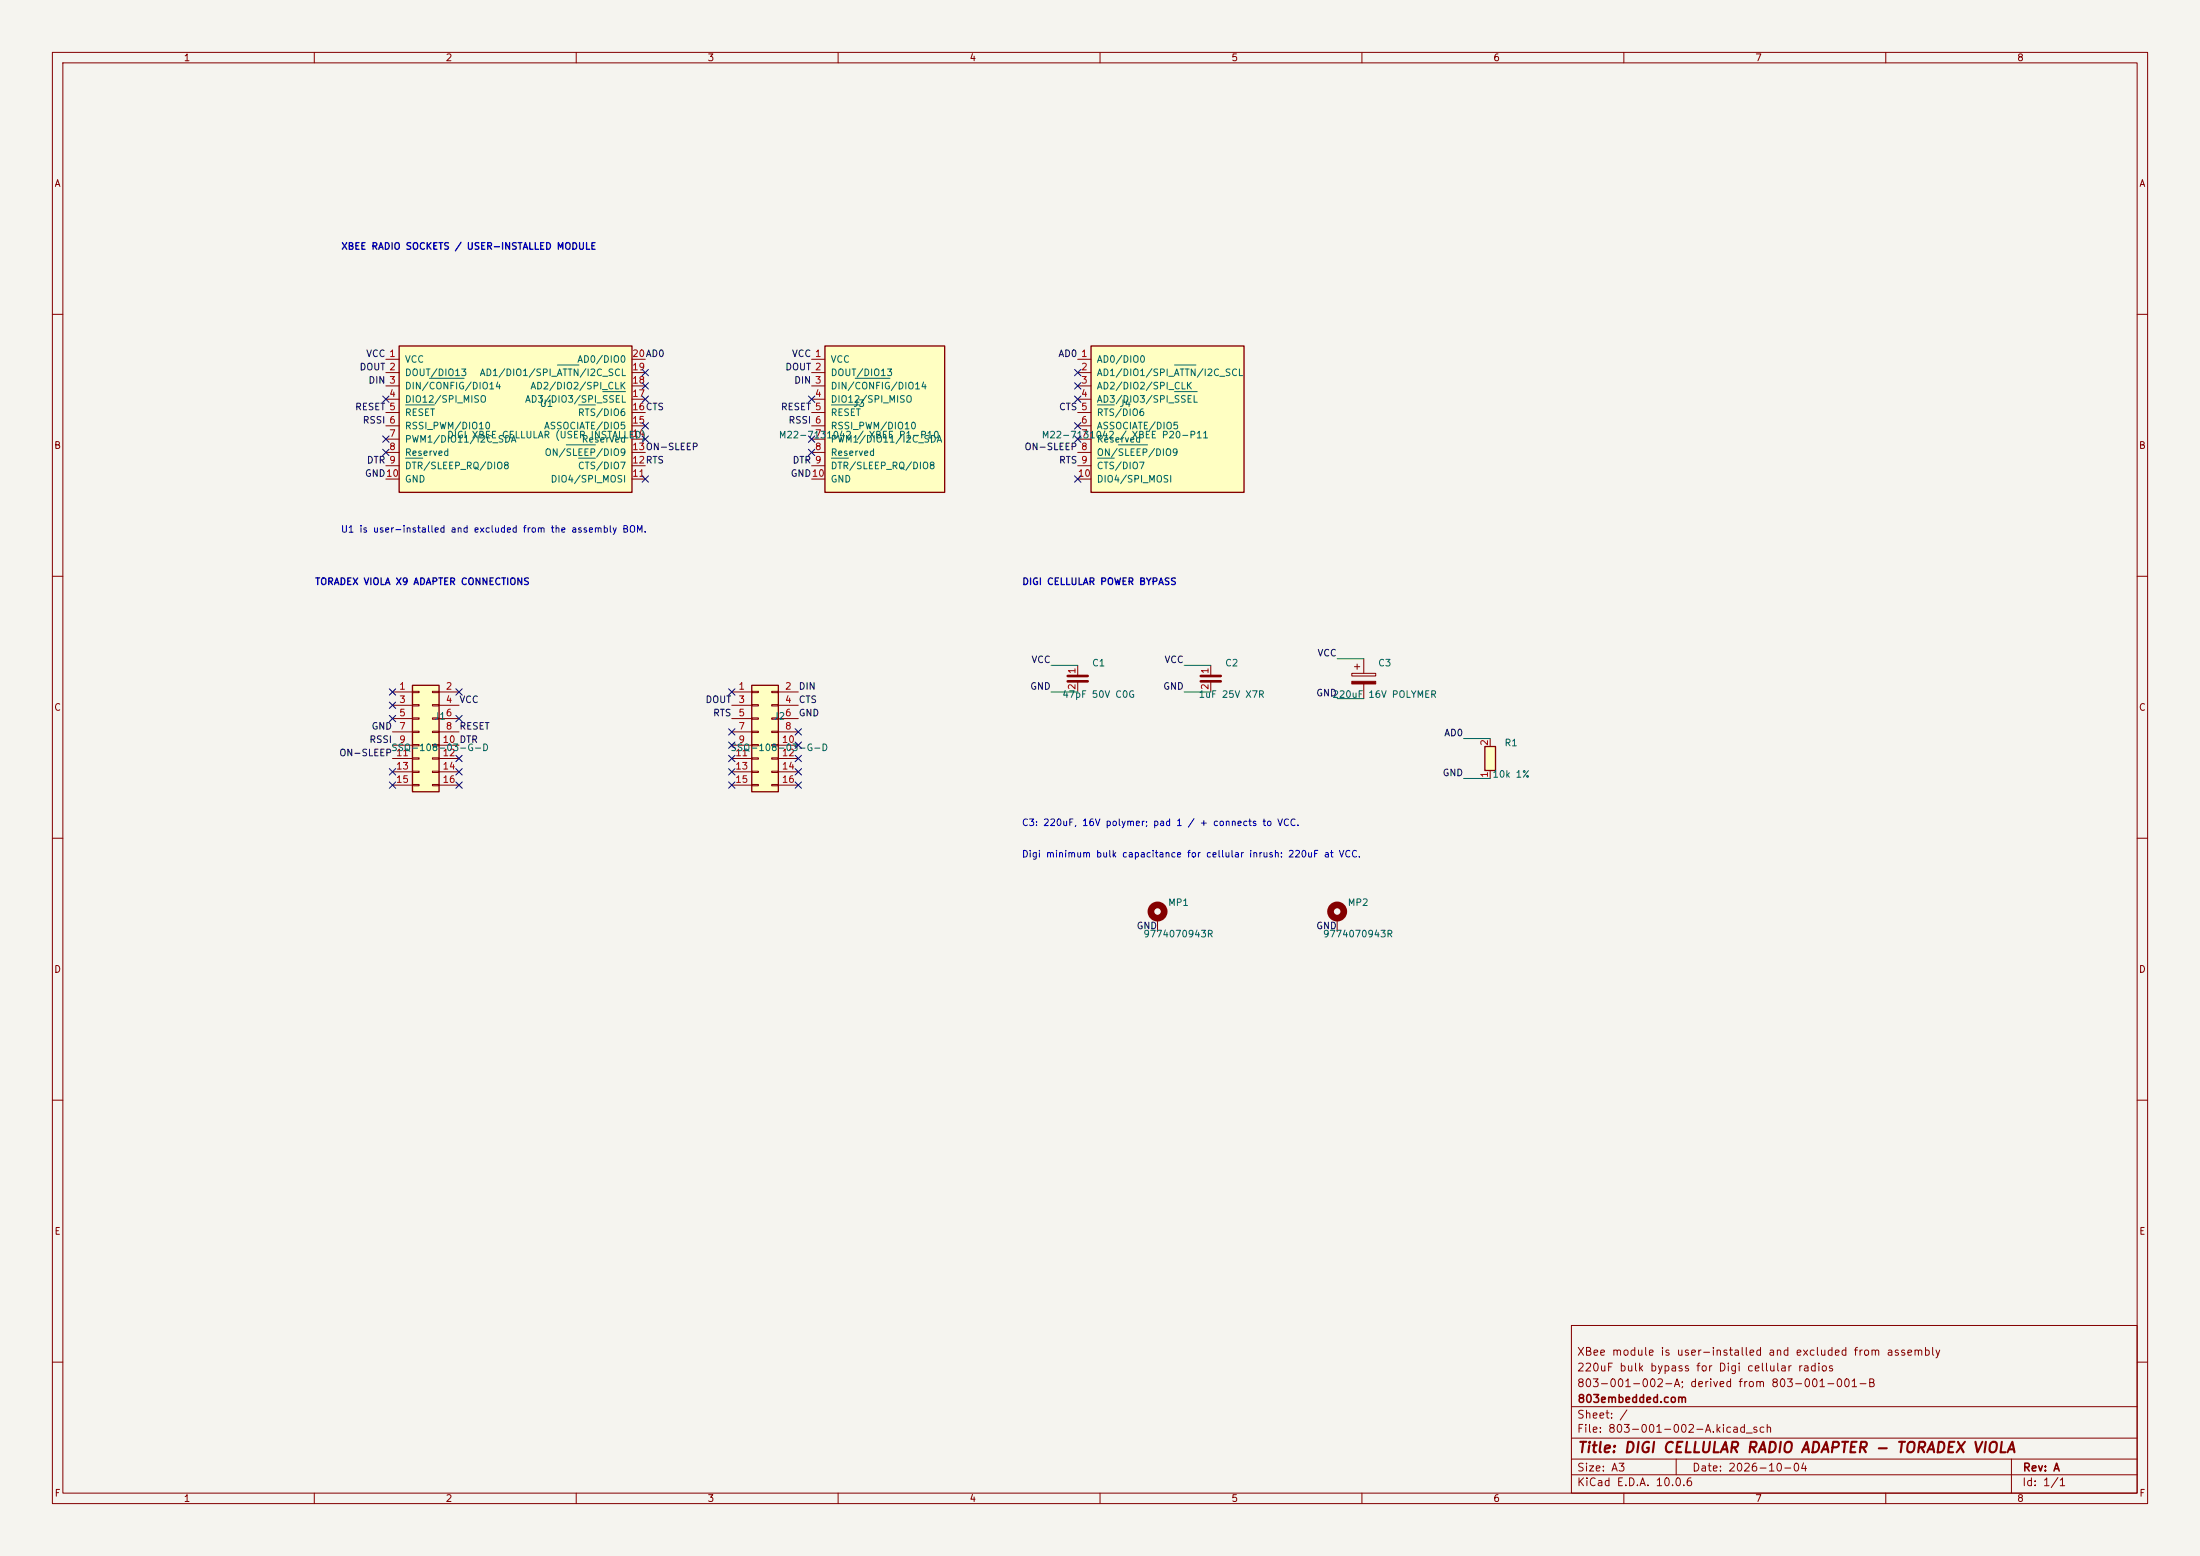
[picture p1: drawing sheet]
(kicad_sch
 (version 20250114)
 (generator "eeschema")
 (generator_version "9.0")
 (paper "A3")
 (title_block
  (title "DIGI CELLULAR RADIO ADAPTER - TORADEX VIOLA")
  (date "2026-10-04")
  (rev "A")
  (company "803embedded.com")
  (comment 1 "803-001-002-A; derived from 803-001-001-B")
  (comment 2 "220uF bulk bypass for Digi cellular radios")
  (comment 3 "XBee module is user-installed and excluded from assembly"))
(lib_symbols
  (symbol "803:C"
   (pin_names
    (offset 1.016)) (exclude_from_sim no) (in_bom yes) (on_board yes)
   (property "Reference" "C" (at 0 0 0) (effects (font (size 1.27 1.27))))
   (property "Value" "C" (at 0 0 0) (effects (font (size 1.27 1.27)) (hide yes)))
   (property "Footprint" "" (at 0 0 0) (effects (font (size 1.27 1.27)) (hide yes)))
   (property "Datasheet" "" (at 0 0 0) (effects (font (size 1.27 1.27)) (hide yes)))
   (property "Description" "" (at 0 0 0) (effects (font (size 1.27 1.27)) (hide yes)))
   (symbol "C_0_1"
    (polyline (pts (xy -1.905 0.508) (xy 1.905 0.508)) (stroke (width 0.508) (type default)) (fill (type none)))
    (polyline (pts (xy -1.905 -0.508) (xy 1.905 -0.508)) (stroke (width 0.508) (type default)) (fill (type none))))
   (symbol "C_1_1"
    (pin passive line (at 0 2.54 270) (length 2.032) (name "" (effects (font (size 1.27 1.27)))) (number "1" (effects (font (size 1.27 1.27)))))
    (pin passive line (at 0 -2.54 90) (length 2.032) (name "" (effects (font (size 1.27 1.27)))) (number "2" (effects (font (size 1.27 1.27))))))
   (embedded_fonts no))
  (symbol "803:CONN_RPI_2X20"
   (pin_names
    (offset 1.016)) (exclude_from_sim no) (in_bom yes) (on_board yes)
   (property "Reference" "J1" (at -3.048 28.448 0) (effects (font (size 1.27 1.27))))
   (property "Value" "RPi 40-pin GPIO" (at -3.81 -29.464 0) (effects (font (size 1.27 1.27))))
   (property "Footprint" "803:RPI_GPIO_2x20" (at 0 0 0) (effects (font (size 1.27 1.27)) (hide yes)))
   (property "Datasheet" "" (at 0 0 0) (effects (font (size 1.27 1.27)) (hide yes)))
   (property "Description" "" (at 0 0 0) (effects (font (size 1.27 1.27))))
   (symbol "CONN_RPI_2X20_0_1"
    (rectangle (start -15.24 26.67) (end 7.62 -26.67) (stroke (width 0.254) (type default)) (fill (type background))))
   (symbol "CONN_RPI_2X20_1_1"
    (pin passive line (at -17.78 24.13 0) (length 2.54) (name "3V3" (effects (font (size 1.27 1.27)))) (number "1" (effects (font (size 1.27 1.27)))))
    (pin passive line (at -17.78 21.59 0) (length 2.54) (name "SDA1" (effects (font (size 1.27 1.27)))) (number "3" (effects (font (size 1.27 1.27)))))
    (pin passive line (at -17.78 19.05 0) (length 2.54) (name "SCL1" (effects (font (size 1.27 1.27)))) (number "5" (effects (font (size 1.27 1.27)))))
    (pin passive line (at -17.78 16.51 0) (length 2.54) (name "GPIO4" (effects (font (size 1.27 1.27)))) (number "7" (effects (font (size 1.27 1.27)))))
    (pin passive line (at -17.78 13.97 0) (length 2.54) (name "GND" (effects (font (size 1.27 1.27)))) (number "9" (effects (font (size 1.27 1.27)))))
    (pin passive line (at -17.78 11.43 0) (length 2.54) (name "GPIO17/RTS0" (effects (font (size 1.27 1.27)))) (number "11" (effects (font (size 1.27 1.27)))))
    (pin passive line (at -17.78 8.89 0) (length 2.54) (name "GPIO27" (effects (font (size 1.27 1.27)))) (number "13" (effects (font (size 1.27 1.27)))))
    (pin passive line (at -17.78 6.35 0) (length 2.54) (name "GPIO22" (effects (font (size 1.27 1.27)))) (number "15" (effects (font (size 1.27 1.27)))))
    (pin passive line (at -17.78 3.81 0) (length 2.54) (name "3V3" (effects (font (size 1.27 1.27)))) (number "17" (effects (font (size 1.27 1.27)))))
    (pin passive line (at -17.78 1.27 0) (length 2.54) (name "MOSI" (effects (font (size 1.27 1.27)))) (number "19" (effects (font (size 1.27 1.27)))))
    (pin passive line (at -17.78 -1.27 0) (length 2.54) (name "MISO" (effects (font (size 1.27 1.27)))) (number "21" (effects (font (size 1.27 1.27)))))
    (pin passive line (at -17.78 -3.81 0) (length 2.54) (name "SCLK" (effects (font (size 1.27 1.27)))) (number "23" (effects (font (size 1.27 1.27)))))
    (pin passive line (at -17.78 -6.35 0) (length 2.54) (name "GND" (effects (font (size 1.27 1.27)))) (number "25" (effects (font (size 1.27 1.27)))))
    (pin passive line (at -17.78 -8.89 0) (length 2.54) (name "ID_SD" (effects (font (size 1.27 1.27)))) (number "27" (effects (font (size 1.27 1.27)))))
    (pin passive line (at -17.78 -11.43 0) (length 2.54) (name "GPIO5" (effects (font (size 1.27 1.27)))) (number "29" (effects (font (size 1.27 1.27)))))
    (pin passive line (at -17.78 -13.97 0) (length 2.54) (name "GPIO6" (effects (font (size 1.27 1.27)))) (number "31" (effects (font (size 1.27 1.27)))))
    (pin passive line (at -17.78 -16.51 0) (length 2.54) (name "GPIO13" (effects (font (size 1.27 1.27)))) (number "33" (effects (font (size 1.27 1.27)))))
    (pin passive line (at -17.78 -19.05 0) (length 2.54) (name "GPIO19" (effects (font (size 1.27 1.27)))) (number "35" (effects (font (size 1.27 1.27)))))
    (pin passive line (at -17.78 -21.59 0) (length 2.54) (name "GPIO26" (effects (font (size 1.27 1.27)))) (number "37" (effects (font (size 1.27 1.27)))))
    (pin passive line (at -17.78 -24.13 0) (length 2.54) (name "GND" (effects (font (size 1.27 1.27)))) (number "39" (effects (font (size 1.27 1.27)))))
    (pin passive line (at 10.16 24.13 180) (length 2.54) (name "5V" (effects (font (size 1.27 1.27)))) (number "2" (effects (font (size 1.27 1.27)))))
    (pin passive line (at 10.16 21.59 180) (length 2.54) (name "5V" (effects (font (size 1.27 1.27)))) (number "4" (effects (font (size 1.27 1.27)))))
    (pin passive line (at 10.16 19.05 180) (length 2.54) (name "GND" (effects (font (size 1.27 1.27)))) (number "6" (effects (font (size 1.27 1.27)))))
    (pin passive line (at 10.16 16.51 180) (length 2.54) (name "TXD0" (effects (font (size 1.27 1.27)))) (number "8" (effects (font (size 1.27 1.27)))))
    (pin passive line (at 10.16 13.97 180) (length 2.54) (name "RXD0" (effects (font (size 1.27 1.27)))) (number "10" (effects (font (size 1.27 1.27)))))
    (pin passive line (at 10.16 11.43 180) (length 2.54) (name "GPIO18" (effects (font (size 1.27 1.27)))) (number "12" (effects (font (size 1.27 1.27)))))
    (pin passive line (at 10.16 8.89 180) (length 2.54) (name "GND" (effects (font (size 1.27 1.27)))) (number "14" (effects (font (size 1.27 1.27)))))
    (pin passive line (at 10.16 6.35 180) (length 2.54) (name "GPIO23" (effects (font (size 1.27 1.27)))) (number "16" (effects (font (size 1.27 1.27)))))
    (pin passive line (at 10.16 3.81 180) (length 2.54) (name "GPIO24" (effects (font (size 1.27 1.27)))) (number "18" (effects (font (size 1.27 1.27)))))
    (pin passive line (at 10.16 1.27 180) (length 2.54) (name "GND" (effects (font (size 1.27 1.27)))) (number "20" (effects (font (size 1.27 1.27)))))
    (pin passive line (at 10.16 -1.27 180) (length 2.54) (name "GPIO25" (effects (font (size 1.27 1.27)))) (number "22" (effects (font (size 1.27 1.27)))))
    (pin passive line (at 10.16 -3.81 180) (length 2.54) (name "CE0" (effects (font (size 1.27 1.27)))) (number "24" (effects (font (size 1.27 1.27)))))
    (pin passive line (at 10.16 -6.35 180) (length 2.54) (name "CE1" (effects (font (size 1.27 1.27)))) (number "26" (effects (font (size 1.27 1.27)))))
    (pin passive line (at 10.16 -8.89 180) (length 2.54) (name "ID_SC" (effects (font (size 1.27 1.27)))) (number "28" (effects (font (size 1.27 1.27)))))
    (pin passive line (at 10.16 -11.43 180) (length 2.54) (name "GND" (effects (font (size 1.27 1.27)))) (number "30" (effects (font (size 1.27 1.27)))))
    (pin passive line (at 10.16 -13.97 180) (length 2.54) (name "GPIO12" (effects (font (size 1.27 1.27)))) (number "32" (effects (font (size 1.27 1.27)))))
    (pin passive line (at 10.16 -16.51 180) (length 2.54) (name "GND" (effects (font (size 1.27 1.27)))) (number "34" (effects (font (size 1.27 1.27)))))
    (pin passive line (at 10.16 -19.05 180) (length 2.54) (name "GPIO16/CTS0" (effects (font (size 1.27 1.27)))) (number "36" (effects (font (size 1.27 1.27)))))
    (pin passive line (at 10.16 -21.59 180) (length 2.54) (name "GPIO20" (effects (font (size 1.27 1.27)))) (number "38" (effects (font (size 1.27 1.27)))))
    (pin passive line (at 10.16 -24.13 180) (length 2.54) (name "GPIO21" (effects (font (size 1.27 1.27)))) (number "40" (effects (font (size 1.27 1.27))))))
   (embedded_fonts no))
  (symbol "803:HDR_XBEE_P1_P10"
   (pin_names
    (offset 1.016)) (exclude_from_sim no) (in_bom yes) (on_board yes)
   (property "Reference" "J3" (at 8.128 16.002 0) (effects (font (size 1.27 1.27))))
   (property "Value" "M22-7131042" (at 8.382 -16.51 0) (effects (font (size 1.27 1.27))))
   (property "Footprint" "803:HDR_1x10_2mm" (at 0 0 0) (effects (font (size 1.27 1.27)) (hide yes)))
   (property "Datasheet" "" (at 0 0 0) (effects (font (size 1.27 1.27)) (hide yes)))
   (property "Description" "" (at 0 0 0) (effects (font (size 1.27 1.27))))
   (symbol "HDR_XBEE_P1_P10_0_1"
    (rectangle (start -2.54 13.97) (end 20.32 -13.97) (stroke (width 0.254) (type default)) (fill (type background))))
   (symbol "HDR_XBEE_P1_P10_1_1"
    (pin passive line (at -5.08 11.43 0) (length 2.54) (name "VCC" (effects (font (size 1.27 1.27)))) (number "1" (effects (font (size 1.27 1.27)))))
    (pin passive line (at -5.08 8.89 0) (length 2.54) (name "DOUT/DIO13" (effects (font (size 1.27 1.27)))) (number "2" (effects (font (size 1.27 1.27)))))
    (pin passive line (at -5.08 6.35 0) (length 2.54) (name "DIN/~{CONFIG}/DIO14" (effects (font (size 1.27 1.27)))) (number "3" (effects (font (size 1.27 1.27)))))
    (pin passive line (at -5.08 3.81 0) (length 2.54) (name "DIO12/SPI_MISO" (effects (font (size 1.27 1.27)))) (number "4" (effects (font (size 1.27 1.27)))))
    (pin passive line (at -5.08 1.27 0) (length 2.54) (name "~{RESET}" (effects (font (size 1.27 1.27)))) (number "5" (effects (font (size 1.27 1.27)))))
    (pin passive line (at -5.08 -1.27 0) (length 2.54) (name "RSSI_PWM/DIO10" (effects (font (size 1.27 1.27)))) (number "6" (effects (font (size 1.27 1.27)))))
    (pin passive line (at -5.08 -3.81 0) (length 2.54) (name "PWM1/DIO11/I2C_SDA" (effects (font (size 1.27 1.27)))) (number "7" (effects (font (size 1.27 1.27)))))
    (pin passive line (at -5.08 -6.35 0) (length 2.54) (name "Reserved" (effects (font (size 1.27 1.27)))) (number "8" (effects (font (size 1.27 1.27)))))
    (pin passive line (at -5.08 -8.89 0) (length 2.54) (name "~{DTR}/SLEEP_RQ/DIO8" (effects (font (size 1.27 1.27)))) (number "9" (effects (font (size 1.27 1.27)))))
    (pin passive line (at -5.08 -11.43 0) (length 2.54) (name "GND" (effects (font (size 1.27 1.27)))) (number "10" (effects (font (size 1.27 1.27))))))
   (embedded_fonts no))
  (symbol "803:HDR_XBEE_P20_P11"
   (pin_names
    (offset 1.016)) (exclude_from_sim no) (in_bom yes) (on_board yes)
   (property "Reference" "J4" (at 11.43 15.748 0) (effects (font (size 1.27 1.27))))
   (property "Value" "M22-7131042" (at 12.7 -16.002 0) (effects (font (size 1.27 1.27))))
   (property "Footprint" "803:HDR_1x10_2mm" (at 0 0 0) (effects (font (size 1.27 1.27)) (hide yes)))
   (property "Datasheet" "" (at 0 0 0) (effects (font (size 1.27 1.27)) (hide yes)))
   (property "Description" "" (at 0 0 0) (effects (font (size 1.27 1.27))))
   (symbol "HDR_XBEE_P20_P11_0_1"
    (rectangle (start -2.54 13.97) (end 26.67 -13.97) (stroke (width 0.254) (type default)) (fill (type background))))
   (symbol "HDR_XBEE_P20_P11_1_1"
    (pin passive line (at -5.08 11.43 0) (length 2.54) (name "AD0/DIO0" (effects (font (size 1.27 1.27)))) (number "1" (effects (font (size 1.27 1.27)))))
    (pin passive line (at -5.08 8.89 0) (length 2.54) (name "AD1/DIO1/SPI_~{ATTN}/I2C_SCL" (effects (font (size 1.27 1.27)))) (number "2" (effects (font (size 1.27 1.27)))))
    (pin passive line (at -5.08 6.35 0) (length 2.54) (name "AD2/DIO2/SPI_CLK" (effects (font (size 1.27 1.27)))) (number "3" (effects (font (size 1.27 1.27)))))
    (pin passive line (at -5.08 3.81 0) (length 2.54) (name "AD3/DIO3/SPI_~{SSEL}" (effects (font (size 1.27 1.27)))) (number "4" (effects (font (size 1.27 1.27)))))
    (pin passive line (at -5.08 1.27 0) (length 2.54) (name "~{RTS}/DIO6" (effects (font (size 1.27 1.27)))) (number "5" (effects (font (size 1.27 1.27)))))
    (pin passive line (at -5.08 -1.27 0) (length 2.54) (name "ASSOCIATE/DIO5" (effects (font (size 1.27 1.27)))) (number "6" (effects (font (size 1.27 1.27)))))
    (pin passive line (at -5.08 -3.81 0) (length 2.54) (name "Reserved" (effects (font (size 1.27 1.27)))) (number "7" (effects (font (size 1.27 1.27)))))
    (pin passive line (at -5.08 -6.35 0) (length 2.54) (name "ON/~{SLEEP}/DIO9" (effects (font (size 1.27 1.27)))) (number "8" (effects (font (size 1.27 1.27)))))
    (pin passive line (at -5.08 -8.89 0) (length 2.54) (name "~{CTS}/DIO7" (effects (font (size 1.27 1.27)))) (number "9" (effects (font (size 1.27 1.27)))))
    (pin passive line (at -5.08 -11.43 0) (length 2.54) (name "DIO4/SPI_MOSI" (effects (font (size 1.27 1.27)))) (number "10" (effects (font (size 1.27 1.27))))))
   (embedded_fonts no))
  (symbol "803:MH"
   (pin_names
    (offset 1.016)) (exclude_from_sim no) (in_bom yes) (on_board yes)
   (property "Reference" "MH" (at 0 0 0) (effects (font (size 1.27 1.27))))
   (property "Value" "M2.5" (at 0 0 0) (effects (font (size 1.27 1.27)) (hide yes)))
   (property "Footprint" "803:MH_M2.5" (at 0 0 0) (effects (font (size 1.27 1.27)) (hide yes)))
   (property "Datasheet" "" (at 0 0 0) (effects (font (size 1.27 1.27)) (hide yes)))
   (property "Description" "" (at 0 0 0) (effects (font (size 1.27 1.27)) (hide yes)))
   (symbol "MH_0_1"
    (circle (center 0 0) (radius 1.27) (stroke (width 0.254) (type default)) (fill (type none))))
   (embedded_fonts no))
  (symbol "803:QC_PAD"
   (pin_names
    (offset 1.016)) (exclude_from_sim no) (in_bom yes) (on_board yes)
   (property "Reference" "QC" (at 0 0 0) (effects (font (size 1.27 1.27))))
   (property "Value" "QC_PAD" (at 0 0 0) (effects (font (size 1.27 1.27)) (hide yes)))
   (property "Footprint" "803:QC_PAD" (at 0 0 0) (effects (font (size 1.27 1.27)) (hide yes)))
   (property "Datasheet" "" (at 0 0 0) (effects (font (size 1.27 1.27)) (hide yes)))
   (property "Description" "" (at 0 0 0) (effects (font (size 1.27 1.27)) (hide yes)))
   (symbol "QC_PAD_0_1"
    (rectangle (start -1.905 -1.27) (end 1.905 1.27) (stroke (width 0.254) (type default)) (fill (type background))))
   (symbol "QC_PAD_1_1"
    (pin passive line (at -4.445 0 0) (length 2.54) (name "" (effects (font (size 1.27 1.27)))) (number "1" (effects (font (size 1.27 1.27))))))
   (embedded_fonts no))
  (symbol "803:R"
   (pin_names
    (offset 1.016)) (exclude_from_sim no) (in_bom yes) (on_board yes)
   (property "Reference" "R" (at 0 0 0) (effects (font (size 1.27 1.27))))
   (property "Value" "R" (at 0 0 0) (effects (font (size 1.27 1.27)) (hide yes)))
   (property "Footprint" "" (at 0 0 0) (effects (font (size 1.27 1.27)) (hide yes)))
   (property "Datasheet" "" (at 0 0 0) (effects (font (size 1.27 1.27)) (hide yes)))
   (property "Description" "" (at 0 0 0) (effects (font (size 1.27 1.27)) (hide yes)))
   (symbol "R_0_1"
    (rectangle (start -1.016 -2.286) (end 1.016 2.286) (stroke (width 0.254) (type default)) (fill (type background))))
   (symbol "R_1_1"
    (pin passive line (at 0 3.81 270) (length 1.524) (name "" (effects (font (size 1.27 1.27)))) (number "2" (effects (font (size 1.27 1.27)))))
    (pin passive line (at 0 -3.81 90) (length 1.524) (name "" (effects (font (size 1.27 1.27)))) (number "1" (effects (font (size 1.27 1.27))))))
   (embedded_fonts no))
  (symbol "803:XBEE_XB3"
   (pin_names
    (offset 1.016)) (exclude_from_sim no) (in_bom yes) (on_board yes)
   (property "Reference" "U1" (at 0 16.51 0) (effects (font (size 1.27 1.27))))
   (property "Value" "XB3-24Z8PT-J" (at 0 -16.51 0) (effects (font (size 1.27 1.27))))
   (property "Footprint" "" (at 0 0 0) (effects (font (size 1.27 1.27)) (hide yes)))
   (property "Datasheet" "" (at 0 0 0) (effects (font (size 1.27 1.27)) (hide yes)))
   (property "Description" "" (at 0 0 0) (effects (font (size 1.27 1.27))))
   (symbol "XBEE_XB3_0_1"
    (rectangle (start -24.13 13.97) (end 20.32 -13.97) (stroke (width 0.254) (type default)) (fill (type background))))
   (symbol "XBEE_XB3_1_1"
    (pin passive line (at -26.67 11.43 0) (length 2.54) (name "VCC" (effects (font (size 1.27 1.27)))) (number "1" (effects (font (size 1.27 1.27)))))
    (pin passive line (at -26.67 8.89 0) (length 2.54) (name "DOUT/DIO13" (effects (font (size 1.27 1.27)))) (number "2" (effects (font (size 1.27 1.27)))))
    (pin passive line (at -26.67 6.35 0) (length 2.54) (name "DIN/~{CONFIG}/DIO14" (effects (font (size 1.27 1.27)))) (number "3" (effects (font (size 1.27 1.27)))))
    (pin passive line (at -26.67 3.81 0) (length 2.54) (name "DIO12/SPI_MISO" (effects (font (size 1.27 1.27)))) (number "4" (effects (font (size 1.27 1.27)))))
    (pin passive line (at -26.67 1.27 0) (length 2.54) (name "~{RESET}" (effects (font (size 1.27 1.27)))) (number "5" (effects (font (size 1.27 1.27)))))
    (pin passive line (at -26.67 -1.27 0) (length 2.54) (name "RSSI_PWM/DIO10" (effects (font (size 1.27 1.27)))) (number "6" (effects (font (size 1.27 1.27)))))
    (pin passive line (at -26.67 -3.81 0) (length 2.54) (name "PWM1/DIO11/I2C_SDA" (effects (font (size 1.27 1.27)))) (number "7" (effects (font (size 1.27 1.27)))))
    (pin passive line (at -26.67 -6.35 0) (length 2.54) (name "Reserved" (effects (font (size 1.27 1.27)))) (number "8" (effects (font (size 1.27 1.27)))))
    (pin passive line (at -26.67 -8.89 0) (length 2.54) (name "~{DTR}/SLEEP_RQ/DIO8" (effects (font (size 1.27 1.27)))) (number "9" (effects (font (size 1.27 1.27)))))
    (pin passive line (at -26.67 -11.43 0) (length 2.54) (name "GND" (effects (font (size 1.27 1.27)))) (number "10" (effects (font (size 1.27 1.27)))))
    (pin passive line (at 22.86 11.43 180) (length 2.54) (name "AD0/DIO0" (effects (font (size 1.27 1.27)))) (number "20" (effects (font (size 1.27 1.27)))))
    (pin passive line (at 22.86 8.89 180) (length 2.54) (name "AD1/DIO1/SPI_~{ATTN}/I2C_SCL" (effects (font (size 1.27 1.27)))) (number "19" (effects (font (size 1.27 1.27)))))
    (pin passive line (at 22.86 6.35 180) (length 2.54) (name "AD2/DIO2/SPI_CLK" (effects (font (size 1.27 1.27)))) (number "18" (effects (font (size 1.27 1.27)))))
    (pin passive line (at 22.86 3.81 180) (length 2.54) (name "AD3/DIO3/SPI_~{SSEL}" (effects (font (size 1.27 1.27)))) (number "17" (effects (font (size 1.27 1.27)))))
    (pin passive line (at 22.86 1.27 180) (length 2.54) (name "~{RTS}/DIO6" (effects (font (size 1.27 1.27)))) (number "16" (effects (font (size 1.27 1.27)))))
    (pin passive line (at 22.86 -1.27 180) (length 2.54) (name "ASSOCIATE/DIO5" (effects (font (size 1.27 1.27)))) (number "15" (effects (font (size 1.27 1.27)))))
    (pin passive line (at 22.86 -3.81 180) (length 2.54) (name "Reserved" (effects (font (size 1.27 1.27)))) (number "14" (effects (font (size 1.27 1.27)))))
    (pin passive line (at 22.86 -6.35 180) (length 2.54) (name "ON/~{SLEEP}/DIO9" (effects (font (size 1.27 1.27)))) (number "13" (effects (font (size 1.27 1.27)))))
    (pin passive line (at 22.86 -8.89 180) (length 2.54) (name "~{CTS}/DIO7" (effects (font (size 1.27 1.27)))) (number "12" (effects (font (size 1.27 1.27)))))
    (pin passive line (at 22.86 -11.43 180) (length 2.54) (name "DIO4/SPI_MOSI" (effects (font (size 1.27 1.27)))) (number "11" (effects (font (size 1.27 1.27))))))
   (embedded_fonts no))
  (symbol "power:+3V3"
   (power)
   (pin_names
    (offset 0)) (exclude_from_sim no) (in_bom yes) (on_board yes)
   (property "Reference" "#PWR" (at 0 0 0) (effects (font (size 1.27 1.27)) (hide yes)))
   (property "Value" "+3V3" (at 0 3.556 0) (effects (font (size 1.27 1.27))))
   (property "Footprint" "" (at 0 0 0) (effects (font (size 1.27 1.27)) (hide yes)))
   (property "Datasheet" "" (at 0 0 0) (effects (font (size 1.27 1.27)) (hide yes)))
   (property "Description" "" (at 0 0 0) (effects (font (size 1.27 1.27)) (hide yes)))
   (symbol "+3V3_0_1"
    (polyline (pts (xy -0.762 1.27) (xy 0 2.54) (xy 0.762 1.27) (xy -0.762 1.27)) (stroke (width 0) (type default)) (fill (type outline)))
    (polyline (pts (xy 0 0) (xy 0 1.27)) (stroke (width 0) (type default)) (fill (type none))))
   (symbol "+3V3_1_1"
    (pin power_in line (at 0 0 270) (length 0) (hide yes) (name "+3V3" (effects (font (size 1.27 1.27)))) (number "1" (effects (font (size 1.27 1.27))))))
   (embedded_fonts no))
  (symbol "power:GND"
   (power)
   (pin_names
    (offset 0)) (exclude_from_sim no) (in_bom yes) (on_board yes)
   (property "Reference" "#PWR" (at 0 0 0) (effects (font (size 1.27 1.27)) (hide yes)))
   (property "Value" "GND" (at 0 -3.81 0) (effects (font (size 1.27 1.27))))
   (property "Footprint" "" (at 0 0 0) (effects (font (size 1.27 1.27)) (hide yes)))
   (property "Datasheet" "" (at 0 0 0) (effects (font (size 1.27 1.27)) (hide yes)))
   (property "Description" "" (at 0 0 0) (effects (font (size 1.27 1.27)) (hide yes)))
   (symbol "GND_0_1"
    (polyline (pts (xy -1.27 -1.27) (xy 1.27 -1.27)) (stroke (width 0) (type default)) (fill (type none)))
    (polyline (pts (xy -0.847 -1.905) (xy 0.847 -1.905)) (stroke (width 0) (type default)) (fill (type none)))
    (polyline (pts (xy -0.423 -2.54) (xy 0.423 -2.54)) (stroke (width 0) (type default)) (fill (type none)))
    (polyline (pts (xy 0 0) (xy 0 -1.27)) (stroke (width 0) (type default)) (fill (type none))))
   (symbol "GND_1_1"
    (pin power_in line (at 0 0 270) (length 0) (hide yes) (name "GND" (effects (font (size 1.27 1.27)))) (number "1" (effects (font (size 1.27 1.27))))))
   (embedded_fonts no))
 (symbol "Connector_Generic:Conn_02x08_Odd_Even"
   (pin_names
    (offset 1.016) (hide yes)) (exclude_from_sim no) (in_bom yes) (on_board yes)
   (property "Reference" "J" (at 1.27 10.16 0) (effects (font (size 1.27 1.27))))
   (property "Value" "Conn_02x08_Odd_Even" (at 1.27 -12.7 0) (effects (font (size 1.27 1.27))))
   (property "Footprint" "" (at 0 0 0) (effects (font (size 1.27 1.27)) (hide yes)))
   (property "Datasheet" "~" (at 0 0 0) (effects (font (size 1.27 1.27)) (hide yes)))
   (property "Description" "Generic connector, double row, 02x08, odd/even pin numbering scheme (row 1 odd numbers, row 2 even numbers), script generated (kicad-library-utils/schlib/autogen/connector/)" (at 0 0 0) (effects (font (size 1.27 1.27)) (hide yes)))
   (symbol "Conn_02x08_Odd_Even_1_1"
    (rectangle (start -1.27 8.89) (end 3.81 -11.43) (stroke (width 0.254) (type default)) (fill (type background)))
    (rectangle (start -1.27 7.747) (end 0 7.493) (stroke (width 0.1524) (type default)) (fill (type none)))
    (rectangle (start -1.27 5.207) (end 0 4.953) (stroke (width 0.1524) (type default)) (fill (type none)))
    (rectangle (start -1.27 2.667) (end 0 2.413) (stroke (width 0.1524) (type default)) (fill (type none)))
    (rectangle (start -1.27 0.127) (end 0 -0.127) (stroke (width 0.1524) (type default)) (fill (type none)))
    (rectangle (start -1.27 -2.413) (end 0 -2.667) (stroke (width 0.1524) (type default)) (fill (type none)))
    (rectangle (start -1.27 -4.953) (end 0 -5.207) (stroke (width 0.1524) (type default)) (fill (type none)))
    (rectangle (start -1.27 -7.493) (end 0 -7.747) (stroke (width 0.1524) (type default)) (fill (type none)))
    (rectangle (start -1.27 -10.033) (end 0 -10.287) (stroke (width 0.1524) (type default)) (fill (type none)))
    (rectangle (start 3.81 7.747) (end 2.54 7.493) (stroke (width 0.1524) (type default)) (fill (type none)))
    (rectangle (start 3.81 5.207) (end 2.54 4.953) (stroke (width 0.1524) (type default)) (fill (type none)))
    (rectangle (start 3.81 2.667) (end 2.54 2.413) (stroke (width 0.1524) (type default)) (fill (type none)))
    (rectangle (start 3.81 0.127) (end 2.54 -0.127) (stroke (width 0.1524) (type default)) (fill (type none)))
    (rectangle (start 3.81 -2.413) (end 2.54 -2.667) (stroke (width 0.1524) (type default)) (fill (type none)))
    (rectangle (start 3.81 -4.953) (end 2.54 -5.207) (stroke (width 0.1524) (type default)) (fill (type none)))
    (rectangle (start 3.81 -7.493) (end 2.54 -7.747) (stroke (width 0.1524) (type default)) (fill (type none)))
    (rectangle (start 3.81 -10.033) (end 2.54 -10.287) (stroke (width 0.1524) (type default)) (fill (type none)))
    (pin passive line (at -5.08 7.62 0) (length 3.81) (name "Pin_1" (effects (font (size 1.27 1.27)))) (number "1" (effects (font (size 1.27 1.27)))))
    (pin passive line (at -5.08 5.08 0) (length 3.81) (name "Pin_3" (effects (font (size 1.27 1.27)))) (number "3" (effects (font (size 1.27 1.27)))))
    (pin passive line (at -5.08 2.54 0) (length 3.81) (name "Pin_5" (effects (font (size 1.27 1.27)))) (number "5" (effects (font (size 1.27 1.27)))))
    (pin passive line (at -5.08 0 0) (length 3.81) (name "Pin_7" (effects (font (size 1.27 1.27)))) (number "7" (effects (font (size 1.27 1.27)))))
    (pin passive line (at -5.08 -2.54 0) (length 3.81) (name "Pin_9" (effects (font (size 1.27 1.27)))) (number "9" (effects (font (size 1.27 1.27)))))
    (pin passive line (at -5.08 -5.08 0) (length 3.81) (name "Pin_11" (effects (font (size 1.27 1.27)))) (number "11" (effects (font (size 1.27 1.27)))))
    (pin passive line (at -5.08 -7.62 0) (length 3.81) (name "Pin_13" (effects (font (size 1.27 1.27)))) (number "13" (effects (font (size 1.27 1.27)))))
    (pin passive line (at -5.08 -10.16 0) (length 3.81) (name "Pin_15" (effects (font (size 1.27 1.27)))) (number "15" (effects (font (size 1.27 1.27)))))
    (pin passive line (at 7.62 7.62 180) (length 3.81) (name "Pin_2" (effects (font (size 1.27 1.27)))) (number "2" (effects (font (size 1.27 1.27)))))
    (pin passive line (at 7.62 5.08 180) (length 3.81) (name "Pin_4" (effects (font (size 1.27 1.27)))) (number "4" (effects (font (size 1.27 1.27)))))
    (pin passive line (at 7.62 2.54 180) (length 3.81) (name "Pin_6" (effects (font (size 1.27 1.27)))) (number "6" (effects (font (size 1.27 1.27)))))
    (pin passive line (at 7.62 0 180) (length 3.81) (name "Pin_8" (effects (font (size 1.27 1.27)))) (number "8" (effects (font (size 1.27 1.27)))))
    (pin passive line (at 7.62 -2.54 180) (length 3.81) (name "Pin_10" (effects (font (size 1.27 1.27)))) (number "10" (effects (font (size 1.27 1.27)))))
    (pin passive line (at 7.62 -5.08 180) (length 3.81) (name "Pin_12" (effects (font (size 1.27 1.27)))) (number "12" (effects (font (size 1.27 1.27)))))
    (pin passive line (at 7.62 -7.62 180) (length 3.81) (name "Pin_14" (effects (font (size 1.27 1.27)))) (number "14" (effects (font (size 1.27 1.27)))))
    (pin passive line (at 7.62 -10.16 180) (length 3.81) (name "Pin_16" (effects (font (size 1.27 1.27)))) (number "16" (effects (font (size 1.27 1.27))))))
   (embedded_fonts no))
 (symbol "Device:C_Polarized"
   (pin_numbers (hide yes))
   (pin_names
    (offset 0.254)) (exclude_from_sim no) (in_bom yes) (on_board yes)
   (property "Reference" "C" (at 0.635 2.54 0) (effects (font (size 1.27 1.27)) (justify left)))
   (property "Value" "C_Polarized" (at 0.635 -2.54 0) (effects (font (size 1.27 1.27)) (justify left)))
   (property "Footprint" "" (at 0.9652 -3.81 0) (effects (font (size 1.27 1.27)) (hide yes)))
   (property "Datasheet" "~" (at 0 0 0) (effects (font (size 1.27 1.27)) (hide yes)))
   (property "Description" "Polarized capacitor" (at 0 0 0) (effects (font (size 1.27 1.27)) (hide yes)))
   (symbol "C_Polarized_0_1"
    (rectangle (start -2.286 0.508) (end 2.286 1.016) (stroke (width 0) (type default)) (fill (type none)))
    (polyline (pts (xy -1.778 2.286) (xy -0.762 2.286)) (stroke (width 0) (type default)) (fill (type none)))
    (polyline (pts (xy -1.27 2.794) (xy -1.27 1.778)) (stroke (width 0) (type default)) (fill (type none)))
    (rectangle (start 2.286 -0.508) (end -2.286 -1.016) (stroke (width 0) (type default)) (fill (type outline))))
   (symbol "C_Polarized_1_1"
    (pin passive line (at 0 3.81 270) (length 2.794) (name "~" (effects (font (size 1.27 1.27)))) (number "1" (effects (font (size 1.27 1.27)))))
    (pin passive line (at 0 -3.81 90) (length 2.794) (name "~" (effects (font (size 1.27 1.27)))) (number "2" (effects (font (size 1.27 1.27))))))
   (embedded_fonts no))
 (symbol "Mechanical:MountingHole_Pad"
   (pin_numbers (hide yes))
   (pin_names
    (offset 1.016) (hide yes)) (exclude_from_sim no) (in_bom no) (on_board yes)
   (property "Reference" "H" (at 0 6.35 0) (effects (font (size 1.27 1.27))))
   (property "Value" "MountingHole_Pad" (at 0 4.445 0) (effects (font (size 1.27 1.27))))
   (property "Footprint" "" (at 0 0 0) (effects (font (size 1.27 1.27)) (hide yes)))
   (property "Datasheet" "~" (at 0 0 0) (effects (font (size 1.27 1.27)) (hide yes)))
   (property "Description" "Mounting Hole with connection" (at 0 0 0) (effects (font (size 1.27 1.27)) (hide yes)))
   (symbol "MountingHole_Pad_0_1"
    (circle (center 0 1.27) (radius 1.27) (stroke (width 1.27) (type default)) (fill (type none))))
   (symbol "MountingHole_Pad_1_1"
    (pin passive line (at 0 -2.54 90) (length 2.54) (name "1" (effects (font (size 1.27 1.27)))) (number "1" (effects (font (size 1.27 1.27))))))
   (embedded_fonts no)))
 (text "XBEE RADIO SOCKETS / USER-INSTALLED MODULE"
  (exclude_from_sim no)
  (at 65.000 48.000 0)
  (effects (font (size 1.27 1.27)
    (bold yes)) (justify left bottom)))
 (text "TORADEX VIOLA X9 ADAPTER CONNECTIONS"
  (exclude_from_sim no)
  (at 60.000 112.000 0)
  (effects (font (size 1.27 1.27)
    (bold yes)) (justify left bottom)))
 (text "DIGI CELLULAR POWER BYPASS"
  (exclude_from_sim no)
  (at 195.000 112.000 0)
  (effects (font (size 1.27 1.27)
    (bold yes)) (justify left bottom)))
 (text "C3: 220uF, 16V polymer; pad 1 / + connects to VCC."
  (exclude_from_sim no)
  (at 195.000 158.000 0)
  (effects (font (size 1.27 1.27)) (justify left bottom)))
 (text "Digi minimum bulk capacitance for cellular inrush: 220uF at VCC."
  (exclude_from_sim no)
  (at 195.000 164.000 0)
  (effects (font (size 1.27 1.27)) (justify left bottom)))
 (text "U1 is user-installed and excluded from the assembly BOM."
  (exclude_from_sim no)
  (at 65.000 102.000 0)
  (effects (font (size 1.27 1.27)) (justify left bottom)))
 (label "VCC"
  (at 73.660 68.580 180)
  (effects (font (size 1.27 1.27)) (justify right bottom)))
 (label "DOUT"
  (at 73.660 71.120 180)
  (effects (font (size 1.27 1.27)) (justify right bottom)))
 (label "DIN"
  (at 73.660 73.660 180)
  (effects (font (size 1.27 1.27)) (justify right bottom)))
 (no_connect
  (at 73.660 76.200))
 (label "RESET"
  (at 73.660 78.740 180)
  (effects (font (size 1.27 1.27)) (justify right bottom)))
 (label "RSSI"
  (at 73.660 81.280 180)
  (effects (font (size 1.27 1.27)) (justify right bottom)))
 (no_connect
  (at 73.660 83.820))
 (no_connect
  (at 73.660 86.360))
 (label "DTR"
  (at 73.660 88.900 180)
  (effects (font (size 1.27 1.27)) (justify right bottom)))
 (label "GND"
  (at 73.660 91.440 180)
  (effects (font (size 1.27 1.27)) (justify right bottom)))
 (no_connect
  (at 123.190 91.440))
 (label "RTS"
  (at 123.190 88.900 0)
  (effects (font (size 1.27 1.27)) (justify left bottom)))
 (label "ON-SLEEP"
  (at 123.190 86.360 0)
  (effects (font (size 1.27 1.27)) (justify left bottom)))
 (no_connect
  (at 123.190 83.820))
 (no_connect
  (at 123.190 81.280))
 (label "CTS"
  (at 123.190 78.740 0)
  (effects (font (size 1.27 1.27)) (justify left bottom)))
 (no_connect
  (at 123.190 76.200))
 (no_connect
  (at 123.190 73.660))
 (no_connect
  (at 123.190 71.120))
 (label "AD0"
  (at 123.190 68.580 0)
  (effects (font (size 1.27 1.27)) (justify left bottom)))
 (label "VCC"
  (at 154.940 68.580 180)
  (effects (font (size 1.27 1.27)) (justify right bottom)))
 (label "DOUT"
  (at 154.940 71.120 180)
  (effects (font (size 1.27 1.27)) (justify right bottom)))
 (label "DIN"
  (at 154.940 73.660 180)
  (effects (font (size 1.27 1.27)) (justify right bottom)))
 (no_connect
  (at 154.940 76.200))
 (label "RESET"
  (at 154.940 78.740 180)
  (effects (font (size 1.27 1.27)) (justify right bottom)))
 (label "RSSI"
  (at 154.940 81.280 180)
  (effects (font (size 1.27 1.27)) (justify right bottom)))
 (no_connect
  (at 154.940 83.820))
 (no_connect
  (at 154.940 86.360))
 (label "DTR"
  (at 154.940 88.900 180)
  (effects (font (size 1.27 1.27)) (justify right bottom)))
 (label "GND"
  (at 154.940 91.440 180)
  (effects (font (size 1.27 1.27)) (justify right bottom)))
 (label "AD0"
  (at 205.740 68.580 180)
  (effects (font (size 1.27 1.27)) (justify right bottom)))
 (no_connect
  (at 205.740 71.120))
 (no_connect
  (at 205.740 73.660))
 (no_connect
  (at 205.740 76.200))
 (label "CTS"
  (at 205.740 78.740 180)
  (effects (font (size 1.27 1.27)) (justify right bottom)))
 (no_connect
  (at 205.740 81.280))
 (no_connect
  (at 205.740 83.820))
 (label "ON-SLEEP"
  (at 205.740 86.360 180)
  (effects (font (size 1.27 1.27)) (justify right bottom)))
 (label "RTS"
  (at 205.740 88.900 180)
  (effects (font (size 1.27 1.27)) (justify right bottom)))
 (no_connect
  (at 205.740 91.440))
 (no_connect
  (at 74.930 132.080))
 (no_connect
  (at 87.630 132.080))
 (no_connect
  (at 74.930 134.620))
 (label "VCC"
  (at 87.630 134.620 0)
  (effects (font (size 1.27 1.27)) (justify left bottom)))
 (no_connect
  (at 74.930 137.160))
 (no_connect
  (at 87.630 137.160))
 (label "GND"
  (at 74.930 139.700 180)
  (effects (font (size 1.27 1.27)) (justify right bottom)))
 (label "RESET"
  (at 87.630 139.700 0)
  (effects (font (size 1.27 1.27)) (justify left bottom)))
 (label "RSSI"
  (at 74.930 142.240 180)
  (effects (font (size 1.27 1.27)) (justify right bottom)))
 (label "DTR"
  (at 87.630 142.240 0)
  (effects (font (size 1.27 1.27)) (justify left bottom)))
 (label "ON-SLEEP"
  (at 74.930 144.780 180)
  (effects (font (size 1.27 1.27)) (justify right bottom)))
 (no_connect
  (at 87.630 144.780))
 (no_connect
  (at 74.930 147.320))
 (no_connect
  (at 87.630 147.320))
 (no_connect
  (at 74.930 149.860))
 (no_connect
  (at 87.630 149.860))
 (no_connect
  (at 139.700 132.080))
 (label "DIN"
  (at 152.400 132.080 0)
  (effects (font (size 1.27 1.27)) (justify left bottom)))
 (label "DOUT"
  (at 139.700 134.620 180)
  (effects (font (size 1.27 1.27)) (justify right bottom)))
 (label "CTS"
  (at 152.400 134.620 0)
  (effects (font (size 1.27 1.27)) (justify left bottom)))
 (label "RTS"
  (at 139.700 137.160 180)
  (effects (font (size 1.27 1.27)) (justify right bottom)))
 (label "GND"
  (at 152.400 137.160 0)
  (effects (font (size 1.27 1.27)) (justify left bottom)))
 (no_connect
  (at 139.700 139.700))
 (no_connect
  (at 152.400 139.700))
 (no_connect
  (at 139.700 142.240))
 (no_connect
  (at 152.400 142.240))
 (no_connect
  (at 139.700 144.780))
 (no_connect
  (at 152.400 144.780))
 (no_connect
  (at 139.700 147.320))
 (no_connect
  (at 152.400 147.320))
 (no_connect
  (at 139.700 149.860))
 (no_connect
  (at 152.400 149.860))
 (wire
  (pts (xy 205.740 127.000) (xy 200.660 127.000))
  (stroke (width 0) (type default)))
 (label "VCC"
  (at 200.660 127.000 180)
  (effects (font (size 1.27 1.27)) (justify right bottom)))
 (wire
  (pts (xy 205.740 132.080) (xy 200.660 132.080))
  (stroke (width 0) (type default)))
 (label "GND"
  (at 200.660 132.080 180)
  (effects (font (size 1.27 1.27)) (justify right bottom)))
 (wire
  (pts (xy 231.140 127.000) (xy 226.060 127.000))
  (stroke (width 0) (type default)))
 (label "VCC"
  (at 226.060 127.000 180)
  (effects (font (size 1.27 1.27)) (justify right bottom)))
 (wire
  (pts (xy 231.140 132.080) (xy 226.060 132.080))
  (stroke (width 0) (type default)))
 (label "GND"
  (at 226.060 132.080 180)
  (effects (font (size 1.27 1.27)) (justify right bottom)))
 (wire
  (pts (xy 260.350 125.730) (xy 255.270 125.730))
  (stroke (width 0) (type default)))
 (label "VCC"
  (at 255.270 125.730 180)
  (effects (font (size 1.27 1.27)) (justify right bottom)))
 (wire
  (pts (xy 260.350 133.350) (xy 255.270 133.350))
  (stroke (width 0) (type default)))
 (label "GND"
  (at 255.270 133.350 180)
  (effects (font (size 1.27 1.27)) (justify right bottom)))
 (wire
  (pts (xy 284.480 140.970) (xy 279.400 140.970))
  (stroke (width 0) (type default)))
 (label "AD0"
  (at 279.400 140.970 180)
  (effects (font (size 1.27 1.27)) (justify right bottom)))
 (wire
  (pts (xy 284.480 148.590) (xy 279.400 148.590))
  (stroke (width 0) (type default)))
 (label "GND"
  (at 279.400 148.590 180)
  (effects (font (size 1.27 1.27)) (justify right bottom)))
 (label "GND"
  (at 220.980 177.800 180)
  (effects (font (size 1.27 1.27)) (justify right bottom)))
 (label "GND"
  (at 255.270 177.800 180)
  (effects (font (size 1.27 1.27)) (justify right bottom)))
 (symbol
  (lib_id "803:XBEE_XB3")
  (at 100.330 80.010 0)
  (unit 1)
  (exclude_from_sim no)
  (in_bom no)
  (on_board no)
  (dnp no)
  (property "Reference" "U1" (at 104.330 77.010 0) (effects (font (size 1.27 1.27))))
  (property "Value" "DIGI XBEE CELLULAR (USER INSTALLED)" (at 104.330 83.010 0) (effects (font (size 1.27 1.27))))
  (property "Footprint" "" (at 100.330 80.010 0) (effects (font (size 1.27 1.27)) (hide yes)))
  (property "Datasheet" "" (at 100.330 80.010 0) (effects (font (size 1.27 1.27)) (hide yes)))
  (property "Description" "Documentation symbol for the user-installed Digi XBee cellular module" (at 100.330 80.010 0) (effects (font (size 1.27 1.27)) (hide yes)))
  (pin "1")
  (pin "2")
  (pin "3")
  (pin "4")
  (pin "5")
  (pin "6")
  (pin "7")
  (pin "8")
  (pin "9")
  (pin "10")
  (pin "11")
  (pin "12")
  (pin "13")
  (pin "14")
  (pin "15")
  (pin "16")
  (pin "17")
  (pin "18")
  (pin "19")
  (pin "20"))
 (symbol
  (lib_id "803:HDR_XBEE_P1_P10")
  (at 160.020 80.010 0)
  (unit 1)
  (exclude_from_sim no)
  (in_bom yes)
  (on_board yes)
  (dnp no)
  (property "Reference" "J3" (at 164.020 77.010 0) (effects (font (size 1.27 1.27))))
  (property "Value" "M22-7131042 / XBEE P1-P10" (at 164.020 83.010 0) (effects (font (size 1.27 1.27))))
  (property "Footprint" "Connector_PinSocket_2.00mm:PinSocket_1x10_P2.00mm_Vertical" (at 160.020 80.010 0) (effects (font (size 1.27 1.27)) (hide yes)))
  (property "Datasheet" "" (at 160.020 80.010 0) (effects (font (size 1.27 1.27)) (hide yes)))
  (property "Description" "" (at 160.020 80.010 0) (effects (font (size 1.27 1.27)) (hide yes)))
  (property "Manufacturer" "Harwin" (at 160.020 80.010 0) (effects (font (size 1.27 1.27)) (hide yes)))
  (property "MPN" "M22-7131042" (at 160.020 80.010 0) (effects (font (size 1.27 1.27)) (hide yes)))
  (pin "1")
  (pin "2")
  (pin "3")
  (pin "4")
  (pin "5")
  (pin "6")
  (pin "7")
  (pin "8")
  (pin "9")
  (pin "10"))
 (symbol
  (lib_id "803:HDR_XBEE_P20_P11")
  (at 210.820 80.010 0)
  (unit 1)
  (exclude_from_sim no)
  (in_bom yes)
  (on_board yes)
  (dnp no)
  (property "Reference" "J4" (at 214.820 77.010 0) (effects (font (size 1.27 1.27))))
  (property "Value" "M22-7131042 / XBEE P20-P11" (at 214.820 83.010 0) (effects (font (size 1.27 1.27))))
  (property "Footprint" "Connector_PinSocket_2.00mm:PinSocket_1x10_P2.00mm_Vertical" (at 210.820 80.010 0) (effects (font (size 1.27 1.27)) (hide yes)))
  (property "Datasheet" "" (at 210.820 80.010 0) (effects (font (size 1.27 1.27)) (hide yes)))
  (property "Description" "" (at 210.820 80.010 0) (effects (font (size 1.27 1.27)) (hide yes)))
  (property "Manufacturer" "Harwin" (at 210.820 80.010 0) (effects (font (size 1.27 1.27)) (hide yes)))
  (property "MPN" "M22-7131042" (at 210.820 80.010 0) (effects (font (size 1.27 1.27)) (hide yes)))
  (pin "1")
  (pin "2")
  (pin "3")
  (pin "4")
  (pin "5")
  (pin "6")
  (pin "7")
  (pin "8")
  (pin "9")
  (pin "10"))
 (symbol
  (lib_id "Connector_Generic:Conn_02x08_Odd_Even")
  (at 80.010 139.700 0)
  (unit 1)
  (exclude_from_sim no)
  (in_bom yes)
  (on_board yes)
  (dnp no)
  (property "Reference" "J1" (at 84.010 136.700 0) (effects (font (size 1.27 1.27))))
  (property "Value" "SSQ-108-03-G-D" (at 84.010 142.700 0) (effects (font (size 1.27 1.27))))
  (property "Footprint" "Connector_PinSocket_2.54mm:PinSocket_2x08_P2.54mm_Vertical" (at 80.010 139.700 0) (effects (font (size 1.27 1.27)) (hide yes)))
  (property "Datasheet" "" (at 80.010 139.700 0) (effects (font (size 1.27 1.27)) (hide yes)))
  (property "Description" "" (at 80.010 139.700 0) (effects (font (size 1.27 1.27)) (hide yes)))
  (property "Manufacturer" "Samtec" (at 80.010 139.700 0) (effects (font (size 1.27 1.27)) (hide yes)))
  (property "MPN" "SSQ-108-03-G-D" (at 80.010 139.700 0) (effects (font (size 1.27 1.27)) (hide yes)))
  (pin "1")
  (pin "2")
  (pin "3")
  (pin "4")
  (pin "5")
  (pin "6")
  (pin "7")
  (pin "8")
  (pin "9")
  (pin "10")
  (pin "11")
  (pin "12")
  (pin "13")
  (pin "14")
  (pin "15")
  (pin "16"))
 (symbol
  (lib_id "Connector_Generic:Conn_02x08_Odd_Even")
  (at 144.780 139.700 0)
  (unit 1)
  (exclude_from_sim no)
  (in_bom yes)
  (on_board yes)
  (dnp no)
  (property "Reference" "J2" (at 148.780 136.700 0) (effects (font (size 1.27 1.27))))
  (property "Value" "SSQ-108-03-G-D" (at 148.780 142.700 0) (effects (font (size 1.27 1.27))))
  (property "Footprint" "Connector_PinSocket_2.54mm:PinSocket_2x08_P2.54mm_Vertical" (at 144.780 139.700 0) (effects (font (size 1.27 1.27)) (hide yes)))
  (property "Datasheet" "" (at 144.780 139.700 0) (effects (font (size 1.27 1.27)) (hide yes)))
  (property "Description" "" (at 144.780 139.700 0) (effects (font (size 1.27 1.27)) (hide yes)))
  (property "Manufacturer" "Samtec" (at 144.780 139.700 0) (effects (font (size 1.27 1.27)) (hide yes)))
  (property "MPN" "SSQ-108-03-G-D" (at 144.780 139.700 0) (effects (font (size 1.27 1.27)) (hide yes)))
  (pin "1")
  (pin "2")
  (pin "3")
  (pin "4")
  (pin "5")
  (pin "6")
  (pin "7")
  (pin "8")
  (pin "9")
  (pin "10")
  (pin "11")
  (pin "12")
  (pin "13")
  (pin "14")
  (pin "15")
  (pin "16"))
 (symbol
  (lib_id "803:C")
  (at 205.740 129.540 0)
  (unit 1)
  (exclude_from_sim no)
  (in_bom yes)
  (on_board yes)
  (dnp no)
  (property "Reference" "C1" (at 209.740 126.540 0) (effects (font (size 1.27 1.27))))
  (property "Value" "47pF 50V C0G" (at 209.740 132.540 0) (effects (font (size 1.27 1.27))))
  (property "Footprint" "Capacitor_SMD:C_0603_1608Metric" (at 205.740 129.540 0) (effects (font (size 1.27 1.27)) (hide yes)))
  (property "Datasheet" "" (at 205.740 129.540 0) (effects (font (size 1.27 1.27)) (hide yes)))
  (property "Description" "" (at 205.740 129.540 0) (effects (font (size 1.27 1.27)) (hide yes)))
  (property "Manufacturer" "KEMET" (at 205.740 129.540 0) (effects (font (size 1.27 1.27)) (hide yes)))
  (property "MPN" "C0603C470J5GACTU" (at 205.740 129.540 0) (effects (font (size 1.27 1.27)) (hide yes)))
  (pin "1")
  (pin "2"))
 (symbol
  (lib_id "803:C")
  (at 231.140 129.540 0)
  (unit 1)
  (exclude_from_sim no)
  (in_bom yes)
  (on_board yes)
  (dnp no)
  (property "Reference" "C2" (at 235.140 126.540 0) (effects (font (size 1.27 1.27))))
  (property "Value" "1uF 25V X7R" (at 235.140 132.540 0) (effects (font (size 1.27 1.27))))
  (property "Footprint" "Capacitor_SMD:C_0603_1608Metric" (at 231.140 129.540 0) (effects (font (size 1.27 1.27)) (hide yes)))
  (property "Datasheet" "" (at 231.140 129.540 0) (effects (font (size 1.27 1.27)) (hide yes)))
  (property "Description" "" (at 231.140 129.540 0) (effects (font (size 1.27 1.27)) (hide yes)))
  (property "Manufacturer" "Murata" (at 231.140 129.540 0) (effects (font (size 1.27 1.27)) (hide yes)))
  (property "MPN" "GCM188R71E105KA64J" (at 231.140 129.540 0) (effects (font (size 1.27 1.27)) (hide yes)))
  (pin "1")
  (pin "2"))
 (symbol
  (lib_id "Device:C_Polarized")
  (at 260.350 129.540 0)
  (unit 1)
  (exclude_from_sim no)
  (in_bom yes)
  (on_board yes)
  (dnp no)
  (property "Reference" "C3" (at 264.350 126.540 0) (effects (font (size 1.27 1.27))))
  (property "Value" "220uF 16V POLYMER" (at 264.350 132.540 0) (effects (font (size 1.27 1.27))))
  (property "Footprint" "Capacitor_Tantalum_SMD:CP_EIA-7343-31_Kemet-D" (at 260.350 129.540 0) (effects (font (size 1.27 1.27)) (hide yes)))
  (property "Datasheet" "" (at 260.350 129.540 0) (effects (font (size 1.27 1.27)) (hide yes)))
  (property "Description" "" (at 260.350 129.540 0) (effects (font (size 1.27 1.27)) (hide yes)))
  (property "Manufacturer" "KEMET" (at 260.350 129.540 0) (effects (font (size 1.27 1.27)) (hide yes)))
  (property "MPN" "T521D227M016ATE025" (at 260.350 129.540 0) (effects (font (size 1.27 1.27)) (hide yes)))
  (pin "1")
  (pin "2"))
 (symbol
  (lib_id "803:R")
  (at 284.480 144.780 0)
  (unit 1)
  (exclude_from_sim no)
  (in_bom yes)
  (on_board yes)
  (dnp no)
  (property "Reference" "R1" (at 288.480 141.780 0) (effects (font (size 1.27 1.27))))
  (property "Value" "10k 1%" (at 288.480 147.780 0) (effects (font (size 1.27 1.27))))
  (property "Footprint" "Resistor_SMD:R_0603_1608Metric" (at 284.480 144.780 0) (effects (font (size 1.27 1.27)) (hide yes)))
  (property "Datasheet" "" (at 284.480 144.780 0) (effects (font (size 1.27 1.27)) (hide yes)))
  (property "Description" "" (at 284.480 144.780 0) (effects (font (size 1.27 1.27)) (hide yes)))
  (property "Manufacturer" "Yageo" (at 284.480 144.780 0) (effects (font (size 1.27 1.27)) (hide yes)))
  (property "MPN" "RC0603FR-0710KL" (at 284.480 144.780 0) (effects (font (size 1.27 1.27)) (hide yes)))
  (pin "1")
  (pin "2"))
 (symbol
  (lib_id "Mechanical:MountingHole_Pad")
  (at 220.980 175.260 0)
  (unit 1)
  (exclude_from_sim no)
  (in_bom yes)
  (on_board yes)
  (dnp no)
  (property "Reference" "MP1" (at 224.980 172.260 0) (effects (font (size 1.27 1.27))))
  (property "Value" "9774070943R" (at 224.980 178.260 0) (effects (font (size 1.27 1.27))))
  (property "Footprint" "Mounting_Wuerth:Mounting_Wuerth_WA-SMST-2.25mm_H7mm_9774070943" (at 220.980 175.260 0) (effects (font (size 1.27 1.27)) (hide yes)))
  (property "Datasheet" "" (at 220.980 175.260 0) (effects (font (size 1.27 1.27)) (hide yes)))
  (property "Description" "" (at 220.980 175.260 0) (effects (font (size 1.27 1.27)) (hide yes)))
  (property "Manufacturer" "Wurth Elektronik" (at 220.980 175.260 0) (effects (font (size 1.27 1.27)) (hide yes)))
  (property "MPN" "9774070943R" (at 220.980 175.260 0) (effects (font (size 1.27 1.27)) (hide yes)))
  (pin "1"))
 (symbol
  (lib_id "Mechanical:MountingHole_Pad")
  (at 255.270 175.260 0)
  (unit 1)
  (exclude_from_sim no)
  (in_bom yes)
  (on_board yes)
  (dnp no)
  (property "Reference" "MP2" (at 259.270 172.260 0) (effects (font (size 1.27 1.27))))
  (property "Value" "9774070943R" (at 259.270 178.260 0) (effects (font (size 1.27 1.27))))
  (property "Footprint" "Mounting_Wuerth:Mounting_Wuerth_WA-SMST-2.25mm_H7mm_9774070943" (at 255.270 175.260 0) (effects (font (size 1.27 1.27)) (hide yes)))
  (property "Datasheet" "" (at 255.270 175.260 0) (effects (font (size 1.27 1.27)) (hide yes)))
  (property "Description" "" (at 255.270 175.260 0) (effects (font (size 1.27 1.27)) (hide yes)))
  (property "Manufacturer" "Wurth Elektronik" (at 255.270 175.260 0) (effects (font (size 1.27 1.27)) (hide yes)))
  (property "MPN" "9774070943R" (at 255.270 175.260 0) (effects (font (size 1.27 1.27)) (hide yes)))
  (pin "1"))
 (sheet_instances
  (path ""
   (page "1")))
 (embedded_fonts no))
